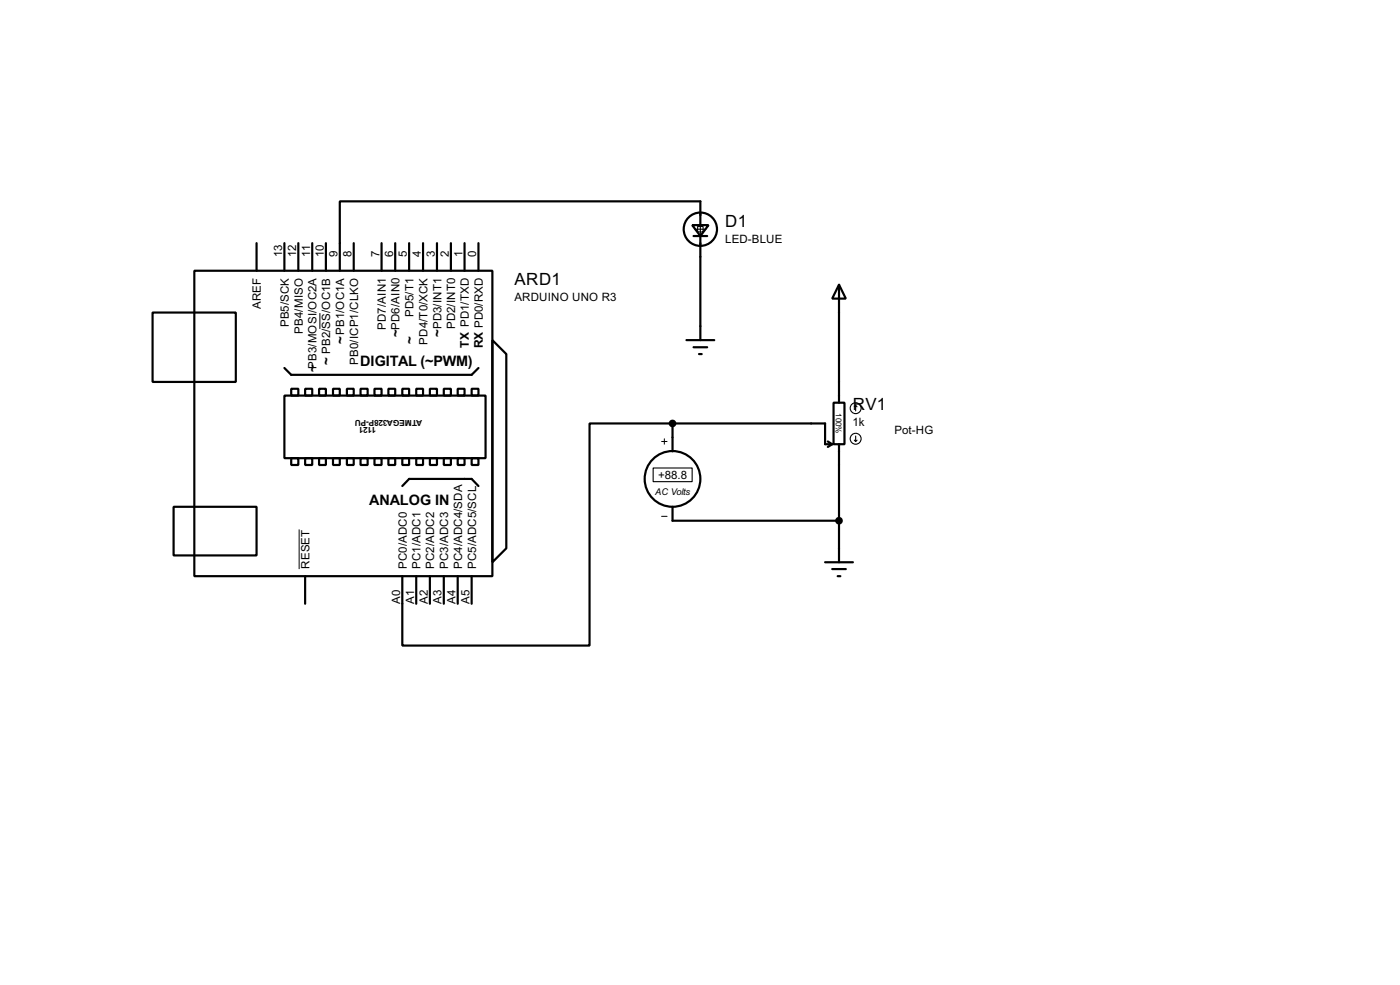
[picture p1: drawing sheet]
<svg xmlns="http://www.w3.org/2000/svg" width="256mm" height="180mm" viewBox="0 0 256 180" stroke-linecap="round" stroke-linejoin="round" font-family="sans-serif">
<g fill="none" stroke="#000" stroke-width=".4">
<path d="M28 57.2h15.2v12.7h-15.2zM35.6 49.6h54.6v55.9h-54.6zM47 44.5v5.1M52.1 44.5v5.1M54.7 44.5v5.1M57.2 44.5v5.1M59.7 44.5v5.1M64.8 44.5v5.1M69.9 44.5v5.1M72.4 44.5v5.1M75 44.5v5.1M77.5 44.5v5.1"/>
<path d="M80.1 44.5v5.1M82.6 44.5v5.1M85.1 44.5v5.1M87.7 44.5v5.1M126.8 41.2h3l-1.5 2zM127.1 43.2h2.5M128.3 41.2v-4.3h-66v12.7M128.3 43.2v19.1M153.7 52.1l1.3 2.6h-2.5zM153.7 52.1v21.6M52.1 72.4h36.9v11.5h-36.9zM52.1 67.4l1.3 1.2h33l1.3-1.2"/>
<path d="M53.4 71.2h1.3v1.2h-1.3zM55.9 71.2h1.3v1.2h-1.3zM58.5 71.2h1.2v1.2h-1.2zM61 71.2h1.3v1.2h-1.3zM63.6 71.2h1.2v1.2h-1.2zM66.1 71.2h1.3v1.2h-1.3zM68.6 71.2h1.3v1.2h-1.3zM71.2 71.2h1.2v1.2h-1.2zM73.7 71.2h1.3v1.2h-1.3zM76.3 71.2h1.2v1.2h-1.2zM78.8 71.2h1.3v1.2h-1.3zM81.3 71.2h1.3v1.2h-1.3z"/>
<path d="M83.9 71.2h1.2v1.2h-1.2zM86.4 71.2h1.3v1.2h-1.3zM90.2 62.3l2.6 2.5v35.6l-2.6 2.5zM123.2 77.5h-15.2v40.7h-34.3v-12.7M123.2 77.5v5.1M123.2 77.5h28v3.8h1.3M125.8 62.3h5.1M127.1 63.6h2.5M128.1 64.8h.5M152.7 73.7h2v7.6h-2zM31.8 92.8h15.2v8.9h-15.2zM53.4 83.9h1.3v1.2h-1.3z"/>
<path d="M55.9 83.9h1.3v1.2h-1.3zM58.5 83.9h1.2v1.2h-1.2zM61 83.9h1.3v1.2h-1.3zM63.6 83.9h1.2v1.2h-1.2zM66.1 83.9h1.3v1.2h-1.3zM68.6 83.9h1.3v1.2h-1.3zM71.2 83.9h1.2v1.2h-1.2zM73.7 83.9h1.3v1.2h-1.3zM73.7 89l1.3-1.3h11.4l1.3 1.3M76.3 83.9h1.2v1.2h-1.2zM78.8 83.9h1.3v1.2h-1.3zM81.3 83.9h1.3v1.2h-1.3z"/>
<path d="M83.9 83.9h1.2v1.2h-1.2zM86.4 83.9h1.3v1.2h-1.3zM123.2 92.8v2.5h30.5M151.7 80.8l.8 .5M152.5 81.3l-.8 .5M153.7 81.3v21.6M55.9 105.5v5M76.3 105.5v5M78.8 105.5v5M81.3 105.5v5M83.9 105.5v5M86.4 105.5v5"/>
<path d="M151.2 102.9h5.1M152.5 104.2h2.5M153.5 105.5h.5"/>
<circle cx="128.3" cy="42" r="3.1"/>
<circle cx="123.2" cy="87.7" r="5.1"/>
</g>
<path d="M58.6 57.3v2.9M54.8 96.9v7.3M121.2 80.8h1M121.2 94.5h1M121.7 80.3v1" fill="none" stroke="#000" stroke-width=".18"/>
<g fill="none" stroke="#000" stroke-width=".2">
<path d="M127.3 42h2M127.8 41.5h1v1h-1zM128.3 40.9v2.1M156.8 74.2v1M156.8 79.8v1M156.8 74.2l.2 .3M156.8 74.2l-.3 .3M119.7 85.7h7.1v2.5h-7.1zM156.5 80.6l.3 .2M157 80.6l-.2 .2"/>
<circle cx="156.7" cy="74.7" r="1"/>
<circle cx="156.7" cy="80.3" r="1"/>
</g>
<g fill="#000" stroke="#000" stroke-width=".4">
<circle cx="123.2" cy="77.5" r=".5"/>
<circle cx="153.7" cy="95.3" r=".5"/>
</g>
<g font-size="3.5">
<text x="132.9" y="41.6">D1</text>
<text x="94.3" y="52.2">ARD1</text>
<text x="156.3" y="75.1">RV1</text>
</g>
<g font-size="3">
<text x="66" y="67">DIGITAL (~PWM)</text>
<text x="67.6" y="92.5">ANALOG IN</text>
</g>
<g font-size="2.7">
<text x="63.1" y="62.9" transform="rotate(-90 63.1 62.9)">~</text>
<text x="73.3" y="61.7" transform="rotate(-90 73.3 61.7)">~</text>
<text x="75.8" y="63" transform="rotate(-90 75.8 63)">~</text>
<text x="81" y="61.7" transform="rotate(-90 81 61.7)">~</text>
<text x="58.1" y="68.1" transform="rotate(-90 58.1 68.1)">~</text>
<text x="60.6" y="66.8" transform="rotate(-90 60.6 66.8)">~</text>
</g>
<g font-size="2.5">
<text x="85.9" y="63.6" transform="rotate(-90 85.9 63.6)">TX PD1/TXD</text>
<text x="88.5" y="63.7" transform="rotate(-90 88.5 63.7)">RX PD0/RXD</text>
</g>
<g font-size="2.4">
<text x="51.7" y="47" transform="rotate(-90 51.7 47)">13</text>
<text x="54.2" y="47" transform="rotate(-90 54.2 47)">12</text>
<text x="56.8" y="47" transform="rotate(-90 56.8 47)">11</text>
<text x="59.3" y="47" transform="rotate(-90 59.3 47)">10</text>
<text x="61.9" y="47" transform="rotate(-90 61.9 47)">9</text>
<text x="64.4" y="47" transform="rotate(-90 64.4 47)">8</text>
<text x="69.5" y="47" transform="rotate(-90 69.5 47)">7</text>
<text x="72" y="47" transform="rotate(-90 72 47)">6</text>
<text x="74.6" y="47" transform="rotate(-90 74.6 47)">5</text>
<text x="77.1" y="47" transform="rotate(-90 77.1 47)">4</text>
<text x="79.7" y="47" transform="rotate(-90 79.7 47)">3</text>
<text x="82.2" y="47" transform="rotate(-90 82.2 47)">2</text>
<text x="84.7" y="47" transform="rotate(-90 84.7 47)">1</text>
<text x="87.3" y="47" transform="rotate(-90 87.3 47)">0</text>
<text x="132.8" y="44.5">LED-BLUE</text>
<text x="47.8" y="56.6" transform="rotate(-90 47.8 56.6)">AREF</text>
<text x="52.9" y="59.9" transform="rotate(-90 52.9 59.9)">PB5/SCK</text>
<text x="75.8" y="58.1" transform="rotate(-90 75.8 58.1)">PD5/T1</text>
<text x="94.2" y="55.2">ARDUINO UNO R3</text>
<text x="55.5" y="61.1" transform="rotate(-90 55.5 61.1)">PB4/MISO</text>
<text x="60.5" y="64.8" transform="rotate(-90 60.5 64.8)">PB2/SS/OC1B</text>
<text x="63.1" y="61.3" transform="rotate(-90 63.1 61.3)">PB1/OC1A</text>
<text x="70.7" y="60.4" transform="rotate(-90 70.7 60.4)">PD7/AIN1</text>
<text x="73.2" y="60.4" transform="rotate(-90 73.2 60.4)">PD6/AIN0</text>
<text x="78.3" y="63.1" transform="rotate(-90 78.3 63.1)">PD4/T0/XCK</text>
<text x="80.9" y="60.3" transform="rotate(-90 80.9 60.3)">PD3/INT1</text>
<text x="83.4" y="60.3" transform="rotate(-90 83.4 60.3)">PD2/INT0</text>
<text x="58" y="67.5" transform="rotate(-90 58 67.5)">PB3/MOSI/OC2A</text>
<text x="65.6" y="66.8" transform="rotate(-90 65.6 66.8)">PB0/ICP1/CLKO</text>
<text x="156.2" y="78.1">1k</text>
<text x="163.9" y="79.5">Pot-HG</text>
<text x="120.6" y="87.7">+88.8</text>
<text x="56.7" y="104.1" transform="rotate(-90 56.7 104.1)">RESET</text>
<text x="74.5" y="104.1" transform="rotate(-90 74.5 104.1)">PC0/ADC0</text>
<text x="77.1" y="104.1" transform="rotate(-90 77.1 104.1)">PC1/ADC1</text>
<text x="79.6" y="104.1" transform="rotate(-90 79.6 104.1)">PC2/ADC2</text>
<text x="82.1" y="104.1" transform="rotate(-90 82.1 104.1)">PC3/ADC3</text>
<text x="84.7" y="104.1" transform="rotate(-90 84.7 104.1)">PC4/ADC4/SDA</text>
<text x="87.2" y="104.1" transform="rotate(-90 87.2 104.1)">PC5/ADC5/SCL</text>
<text x="73.3" y="110.6" transform="rotate(-90 73.3 110.6)">A0</text>
<text x="75.9" y="110.6" transform="rotate(-90 75.9 110.6)">A1</text>
<text x="78.4" y="110.6" transform="rotate(-90 78.4 110.6)">A2</text>
<text x="80.9" y="110.6" transform="rotate(-90 80.9 110.6)">A3</text>
<text x="83.5" y="110.6" transform="rotate(-90 83.5 110.6)">A4</text>
<text x="86" y="110.6" transform="rotate(-90 86 110.6)">A5</text>
</g>
<text font-size="1.9" x="120" y="90.6">AC Volts</text>
<g font-size="1.7">
<text x="77.3" y="76.9" transform="rotate(-180 77.3 76.9)">ATMEGA328P-PU</text>
<text x="153.1" y="75.7" transform="rotate(90 153.1 75.7)">100%</text>
<text x="68.9" y="78.2" transform="rotate(-180 68.9 78.2)">1121</text>
</g>
</svg>
